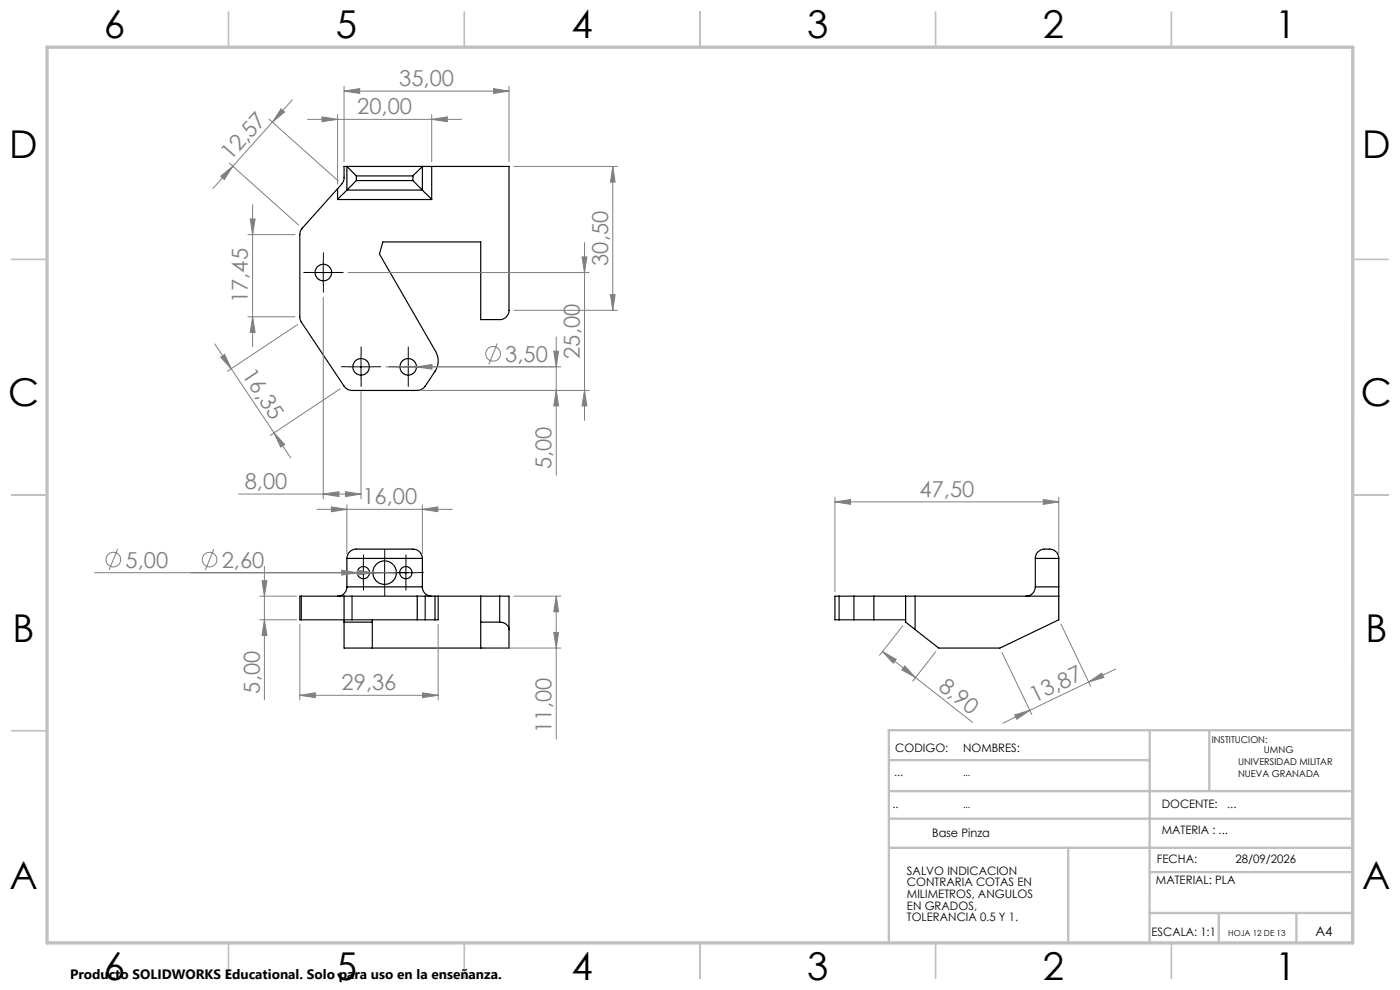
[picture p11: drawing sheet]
<svg xmlns="http://www.w3.org/2000/svg" width="297mm" height="210mm" viewBox="0 0 297 210" stroke-linecap="round" stroke-linejoin="round" font-family="sans-serif">
<g fill="none" stroke="#c0c0c0" stroke-width=".35">
<path d="M48.5 2.5v7.5M98.5 2.5v7.5M148.5 2.5v7.5M198.5 2.5v7.5M248.5 2.5v7.5M2.5 55h7.5M287 55h7.5M2.5 105h7.5M287 105h7.5M2.5 155h7.5M48.5 200v7.5M98.5 200v7.5"/>
<path d="M148.5 200v7.5M198.5 200v7.5M248.5 200v7.5"/>
</g>
<path d="M243.9 154.9v45.1M256.5 154.9v12.7M287 154.9h-98.4v45.1M188.6 173.7h98.3M188.6 179.8h98.3M188.6 167.8h98.3M188.6 161.2h55.3M226.6 179.8v20.2M243.9 193.7h43M243.9 185h43M258.6 193.7v6.3M275 193.7v6.3" fill="none" stroke="#c0c0c0" stroke-width=".5"/>
<path d="M10 10h277l-.1 190h-276.9z" fill="none" stroke="#c0c0c0" stroke-width=".7"/>
<g fill="none" stroke="#000" stroke-width=".25">
<path d="M73.6 35.3l2 2M73.6 35.3h-.6v2.4a3.3 3.3 0 0 1-1.4 2.3M73.6 35.3v5M73.6 35.3h16M75.6 38.3l-2 2M75.6 37.3v1M75.6 37.3h12M75.6 38.3h12M87.6 38.3l2 2M87.6 37.3v1M89.6 35.3l-2 2M89.6 35.3h2"/>
<path d="M89.6 35.3v5M91.6 35.3h16.4v30.5a1.93 1.93 0 0 1-2 2h-4v-16.5h-20.8l-.7 2.6 11.9 20.7a4 4 0 0 1-.1 4.2l-2.1 3.1a2.08 2.08 0 0 1-1.7 .9h-13.8a2.08 2.08 0 0 1-1.7-.9l-9.1-13.6-.3-.8 .1-18.5 7.9-9M91.6 35.3v7M71.6 40v2.3M71.6 42.3h20M73.6 40.3l-2 2M73.6 40.3h16M89.6 40.3l2 2M73.6 118.5a1.99 1.99 0 0 1 2-2h12a1.99 1.99 0 0 1 2 2M73.6 118.5h16M73.6 118.5v6M89.6 118.5v6"/>
<path d="M219.6 118.5a1.93 1.93 0 0 1 2-2h1a1.93 1.93 0 0 1 2 2M219.6 118.5h5M219.6 118.5v6M224.6 118.5v6M63.9 131.5h10.8M63.9 126.5h-.3v5h.3M63.9 126.5h9.1M63.9 126.5v5M73 126.5h1.7M73 126.5v11h35v-11h-2M73 132h6M73.6 124.5a1.93 1.93 0 0 1-2 2"/>
<path d="M73.6 124.5h16M74.7 126.5v5M74.7 131.5h13.8M74.7 126.5h13.8M79 131.5v6M88.5 131.5h1.7M88.5 126.5h1.7M88.5 126.5v5M89.6 124.5a1.93 1.93 0 0 0 2 2M90.2 131.5h2.1M90.2 126.5h2.1M90.2 126.5v5"/>
<path d="M92.3 126.5h.7M92.3 126.5v5M93 126.5v5h-.7M93 126.5h13M102 132h4M102 126.5v11M106 132a1.82 1.82 0 0 1 2 1.6M106 126.5v5.5M178 126.5h-.9v5h.9M178 131.5h3.2M178 126.5h3.2M178 126.5v5"/>
<path d="M181.2 131.5h4.2M181.2 126.5h4.2M181.2 126.5v5M185.4 131.5h6.7M185.4 126.5h6.7M185.4 126.5v5M192.1 126.5v5.5l2 1.6M192.1 126.5h2M194.1 126.5h30.5M194.1 126.5v7.1M219.6 124.5a1.99 1.99 0 0 1-2 2M219.6 124.5h5"/>
<path d="M224.6 124.5v2M224.6 126.5v5l-12.5 6h-13l-5-3.9"/>
<circle cx="68.6" cy="57.8" r="1.75"/>
<circle cx="76.6" cy="77.8" r="1.75"/>
<circle cx="86.6" cy="77.8" r="1.75"/>
<circle cx="77.1" cy="121.5" r="1.29"/>
<circle cx="81.6" cy="121.5" r="2.5"/>
<circle cx="86.1" cy="121.5" r="1.29"/>
</g>
<g fill="none" stroke="#808080" stroke-width=".21">
<path d="M73 19.3l3.3-.5v1zM73 18.3v16M73 19.3h35M104.7 18.8l3.3 .5-3.3 .5zM108 18.3v16M46.8 37.4l2.6-2.1-1.8 2.8zM48.6 34.6l14.8 13.2M49.4 35.3l-4.2 4.7M57 25.3l14.8 13.1M57.8 25.9l-8.4 9.4M59.6 23.1l.8 .7-2.6 2.1zM62 21.2l-4.2 4.7"/>
<path d="M65.3 25.3h32.6M68.3 24.8l3.3 .5-3.3 .5zM71.6 24.3v14.7M91.6 25.3l3.3-.5v1zM91.6 24.3v10M109 35.3h22M130 35.3l.5 3.3h-1zM130 35.3v30.5M52.6 49.8h10M53.1 46.5h1l-.5 3.3zM53.6 43.4v30.1M73.8 57.8h51.2"/>
<path d="M123.5 54.5h1l-.5 3.3zM124 51.5v37.7M45.5 72.9l16.2 24.2M46.8 75.8l.9-.6 1.4 3zM52.6 67.2h10M53.6 67.2l.5 3.3h-1zM63.1 68.9l-14.9 9.9M68.6 63.1v42.7M81.8 77.8h37.2M88.3 77.8l3.4-.5v1zM105.5 72.8l-1.8 4.5M109 65.8h22"/>
<path d="M117.5 74.5h1l-.5 3.3zM118 71.5v29.3M129.5 62.5h1l-.5 3.3zM58.1 91.8l2.3 2.5-.9 .6zM72.2 82.5l-14.9 9.9M76.6 83.1v22.7M89.5 82.8h35.5M118 82.8l.5 3.3h-1zM124 82.8l.5 3.3h-1zM24.9 116.5l-1.8 4.4M45.4 116.5l-1.8 4.4M50.6 104.8h26"/>
<path d="M67.2 108h28.8M68.6 104.8l3.3-.5v1zM70.3 107.5l3.3 .5-3.3 .5zM73.3 104.3l3.3 .5-3.3 .5zM73.6 107.1v10.4M89.6 108l3.3-.5v1zM89.6 107.1v10.4M177.1 106.5l3.3-.5v1zM177.1 105.5v20M177.1 106.5h47.5M221.3 106l3.3 .5-3.3 .5zM224.6 105.5v12"/>
<path d="M20 121.5h64.1M55.1 131.5h7.8M55.1 126.5h7.8M55.6 123.2h1l-.5 3.3zM56.1 131.5l.5 3.3h-1zM56.1 120.1v28.3M63.6 132.5v16M72.5 121l3.3 .5-3.3 .5zM75.8 121l3.3 .5-3.3 .5zM93 132.5v16M103 137.5h16M109 126.5h10"/>
<path d="M117.5 134.2h1l-.5 3.3zM118 126.5l.5 3.3h-1zM118 126.5v30.3M187.2 138.2l2.9 1.7-.6 .8zM187.2 138.2l7 5.5M191.5 132.7l-4.9 6.3M198.5 138.2l-4.9 6.3M212.5 138.4l6.4 13.2M225.1 132.4l6.3 13.2M63.6 147.5l3.3-.5v1zM63.6 147.5h29.4M89.6 147l3.4 .5-3.4 .5z"/>
<path d="M191.9 141.3l2.3 2.4-2.9-1.6zM194.2 143.7l12.2 9.6M215.3 151.7l3.2-1-2.8 1.9zM218.5 150.7l-5.8 2.7M231 144.7l2.7-1.9 .5 .9zM236.7 141.9l-18.2 8.8"/>
<circle cx="104.6" cy="75.1" r="1.55"/>
<circle cx="24.1" cy="118.7" r="1.55"/>
<circle cx="44.4" cy="118.7" r="1.56"/>
</g>
<g fill="none" stroke="#000" stroke-width=".21" stroke-dasharray="15.2 1.3 1.3 1.3" stroke-linecap="butt">
<path d="M66.1 57.8h-1.7M68.6 55.3v-1.8M71.1 57.8h1.8M68.6 60.3v1.7M74.1 77.8h-1.7M76.6 75.3v-1.8M79.1 77.8h1.8M84.1 77.8h-1.7M86.6 75.3v-1.8M89.1 77.8h1.8M76.6 80.3v1.7M86.6 80.3v1.7"/>
<path d="M77.1 119v-1.3M81.6 119v-2.5M86.1 119v-1.3M74.6 121.5h-1.3M77.1 124v1.3M79.1 121.5h-2.5M79.6 121.5h1.3M81.6 124v2.5M83.6 121.5h-1.3M84.1 121.5h2.5M86.1 124v1.3M88.6 121.5h1.3"/>
</g>
<path d="M66.1 57.8h5M68.6 55.3v5M74.1 77.8h5M76.6 75.3v5M84.1 77.8h5M86.6 75.3v5M77.1 119v5M81.6 119v5M86.1 119v5M74.6 121.5h14" fill="none" stroke="#000" stroke-width=".21"/>
<g fill="#808080">
<path d="M88.3 77.8l3.4-.5v1z"/>
<path d="M191.9 141.3l2.3 2.4-2.9-1.6zM187.2 138.2l2.9 1.7-.6 .8z"/>
<path d="M89.6 147l3.4 .5-3.4 .5zM63.6 147.5l3.3-.5v1zM104.7 18.8l3.3 .5-3.3 .5zM73 19.3l3.3-.5v1zM91.6 25.3l3.3-.5v1zM68.3 24.8l3.3 .5-3.3 .5z"/>
<path d="M70.3 107.5l3.3 .5-3.3 .5zM89.6 108l3.3-.5v1zM68.6 104.8l3.3-.5v1zM73.3 104.3l3.3 .5-3.3 .5z"/>
<path d="M75.8 121v1l3.3-.5zM72.5 121v1l3.3-.5z"/>
<path d="M215.3 151.7l3.2-1-2.8 1.9zM231 144.7l2.7-1.9 .5 .9z"/>
<path d="M46.8 37.4l2.6-2.1-1.8 2.8zM59.6 23.1l.8 .7-2.6 2.1z"/>
<path d="M56.1 131.5l.5 3.3h-1zM55.6 123.2h1l-.5 3.3zM129.5 62.5h1l-.5 3.3zM130 35.3l.5 3.3h-1zM53.6 67.2l.5 3.3h-1zM53.1 46.5h1l-.5 3.3z"/>
<path d="M118 126.5l.5 3.3h-1zM117.5 134.2h1l-.5 3.3zM117.5 74.5h1l-.5 3.3zM118 82.8l.5 3.3h-1zM123.5 54.5h1l-.5 3.3zM124 82.8l.5 3.3h-1z"/>
<path d="M46.8 75.8l.9-.6 1.4 3zM58.1 91.8l2.3 2.5-.9 .6z"/>
<path d="M177.1 106.5l3.3-.5v1zM221.3 106l3.3 .5-3.3 .5z"/>
</g>
<g font-size="8.1">
<text x="22" y="8">6</text>
<text x="71.2" y="8">5</text>
<text x="121.2" y="8">4</text>
<text x="171.2" y="8">3</text>
<text x="221.2" y="8">2</text>
<text x="270.5" y="8">1</text>
<text x="2" y="33.6">D</text>
<text x="289" y="33.6">D</text>
<text x="1.7" y="86.1">C</text>
<text x="288.7" y="86.1">C</text>
<text x="2.7" y="136.1">B</text>
<text x="289.7" y="136.1">B</text>
<text x="2" y="188.6">A</text>
<text x="289" y="188.6">A</text>
<text x="22" y="208">6</text>
<text x="71.2" y="208">5</text>
<text x="121.2" y="208">4</text>
<text x="171.2" y="208">3</text>
<text x="221.2" y="208">2</text>
<text x="270.5" y="208">1</text>
</g>
<g font-size="4.7" fill="#808080">
<text x="84.7" y="18.3">35,00</text>
<text x="75.8" y="24.3">20,00</text>
<text x="49" y="34.2" transform="rotate(-48 49 34.2)">12,57</text>
<text x="129" y="56.4" transform="rotate(-90 129 56.4)">30,50</text>
<text x="52.6" y="64.3" transform="rotate(-90 52.6 64.3)">17,45</text>
<text x="107.2" y="76.7">3,50</text>
<text x="123" y="76.1" transform="rotate(-90 123 76.1)">25,00</text>
<text x="51.2" y="79.6" transform="rotate(56 51.2 79.6)">16,35</text>
<text x="117" y="99.5" transform="rotate(-90 117 99.5)">5,00</text>
<text x="51.9" y="103.8">8,00</text>
<text x="76.9" y="107">16,00</text>
<text x="195.1" y="105.4">47,50</text>
<text x="26.6" y="120.4">5,00</text>
<text x="47" y="120.4">2,60</text>
<text x="55.1" y="147.1" transform="rotate(-90 55.1 147.1)">5,00</text>
<text x="72.5" y="146.4">29,36</text>
<text x="198.9" y="146.1" transform="rotate(38 198.9 146.1)">8,90</text>
<text x="219.5" y="149.1" transform="rotate(-26 219.5 149.1)">13,87</text>
<text x="117" y="155.4" transform="rotate(-90 117 155.4)">11,00</text>
</g>
<text font-size="2.9" x="14.9" y="207.6">Producto SOLIDWORKS Educational. Solo para uso en la enseñanza.</text>
<text font-size="2.8" x="279.1" y="198.6">A4</text>
<g font-size="2.5">
<text x="189.9" y="159.6">CODIGO:</text>
<text x="204.3" y="159.6">NOMBRES:</text>
<text x="189.7" y="164.6">...</text>
<text x="189.3" y="171.5">..</text>
<text x="246.5" y="171.5">DOCENTE:</text>
<text x="260.3" y="171.5">...</text>
<text x="197.8" y="177.6">Base Pinza</text>
<text x="246.5" y="176.9">MATERIA : ...</text>
<text x="192.4" y="185.6">SALVO INDICACION</text>
<text x="245.4" y="183.1">FECHA:</text>
<text x="262.1" y="183.1">28/09/2026</text>
<text x="192.4" y="188">CONTRARIA COTAS EN</text>
<text x="192.4" y="190.5">MILIMETROS, ANGULOS</text>
<text x="245.2" y="187.6">MATERIAL: PLA</text>
<text x="192.4" y="193">EN GRADOS,</text>
<text x="192.4" y="195.4">TOLERANCIA 0.5 Y 1.</text>
<text x="244.3" y="198.5">ESCALA: 1:1</text>
</g>
<g font-size="2">
<text x="257.1" y="157.6">INSTITUCION:</text>
<text x="268.1" y="159.7">UMNG</text>
<text x="204.3" y="164.6">...</text>
<text x="262.6" y="162.2">UNIVERSIDAD MILITAR</text>
<text x="262.6" y="164.7">NUEVA GRANADA</text>
<text x="204.3" y="171.4">...</text>
</g>
<text font-size="1.8" x="260.5" y="198.5">HOJA 12 DE 13</text>
</svg>
